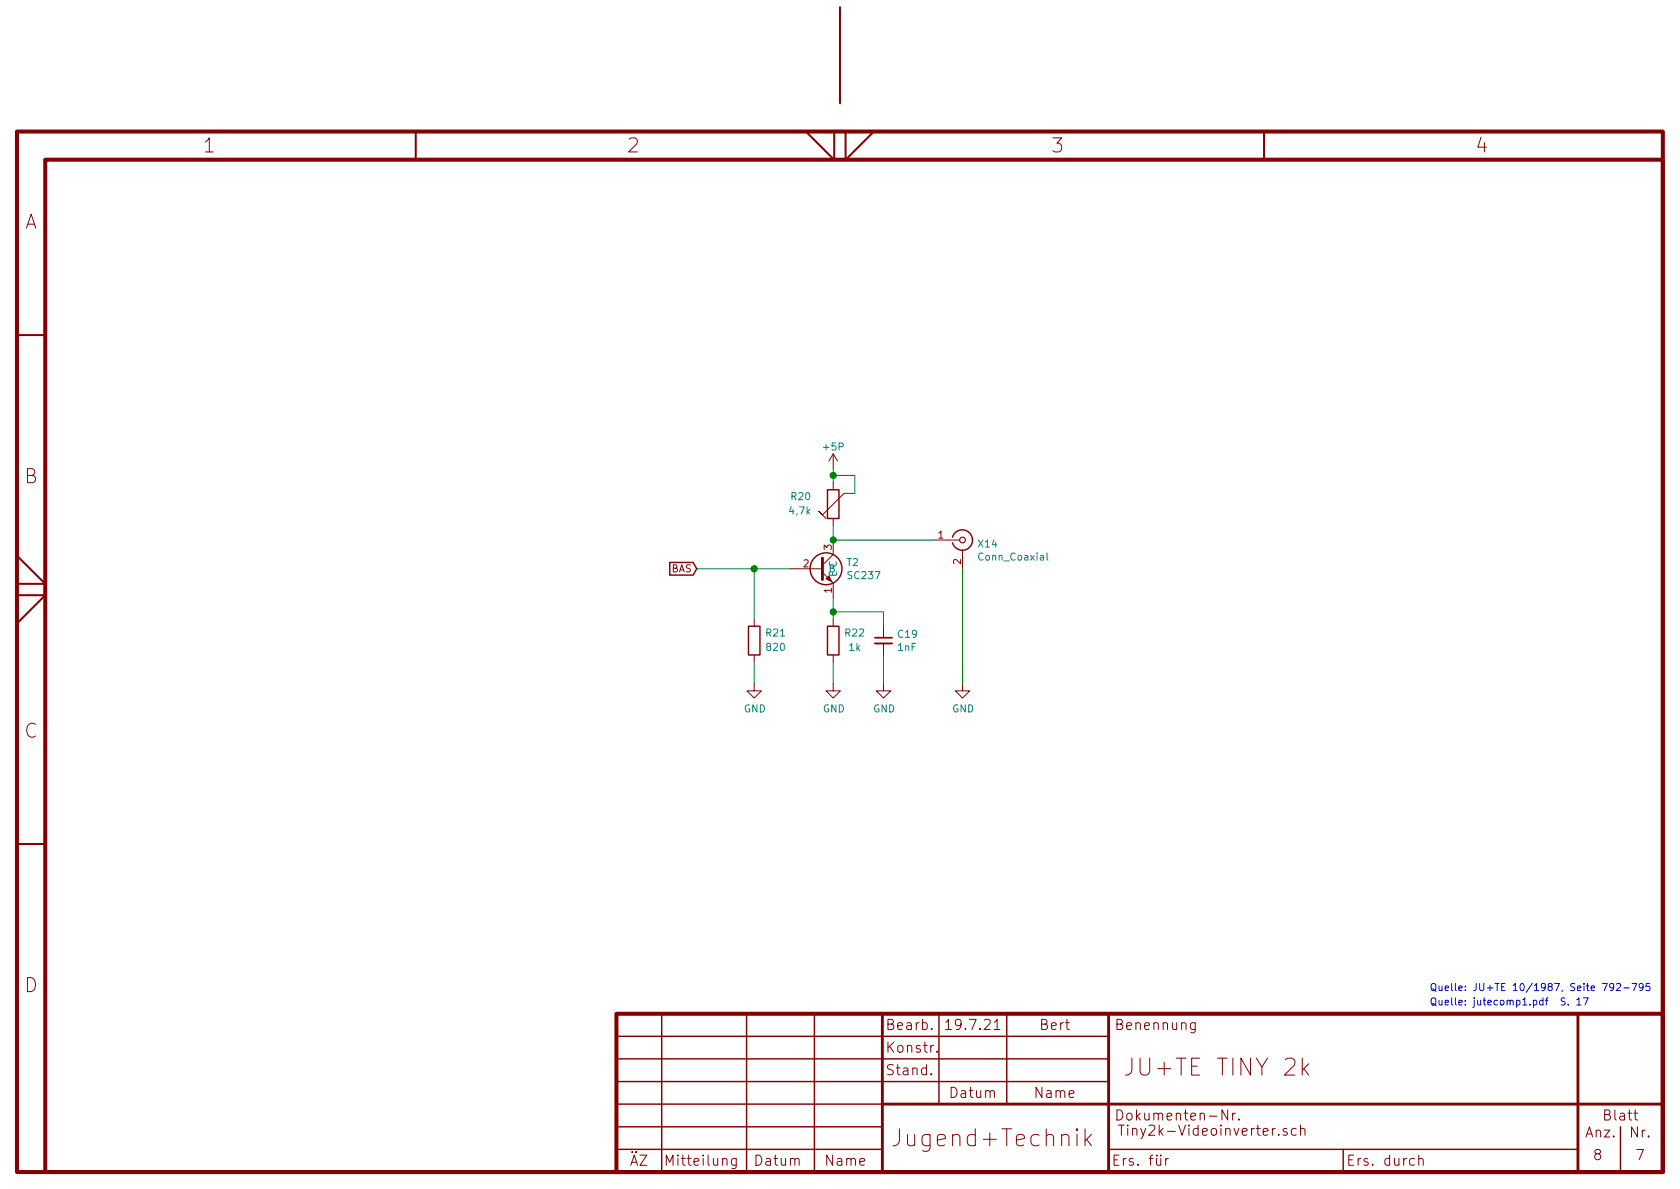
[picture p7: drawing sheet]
<svg xmlns="http://www.w3.org/2000/svg" width="297mm" height="210mm" viewBox="0 0 297 210" stroke-linecap="round" stroke-linejoin="round" font-family="sans-serif">
<path d="M3 23.3h291v184h-291zM8 28.2h286v179.1h-286zM109 179.3h185v28h-185z" fill="none" stroke="#840000" stroke-width=".71"/>
<path d="M148.5 1.3v17M73.5 23.3v4.9M142.5 23.3l5 5v-5M149.5 23.3v5l5-5M223.5 23.3v5M3 59.3h5M3 98.3l5 4.9h-5M3 105.3h5l-5 5M3 149.2h5" fill="none" stroke="#840000" stroke-width=".36"/>
<g fill="none" stroke="#840000" stroke-width=".18">
<path d="M147.3 95.5v2.5l-1.9 1.9M147.3 80.3v2.5M147.3 85.3v1.3M147.3 91.7v1.3M147.3 80.3l-.7 1.2M147.3 80.3l.8 1.2M149.2 87.2l-3.8 3.9-.6-.7 1.2 1.3M165.1 95.5h4.6M170.2 97.3v3.3M133.3 109.5v1.2M133.3 115.8v1.3M139.7 100.6h5.7"/>
<path d="M145.4 101.2l1.9 1.9v2.6M147.3 109.5v1.2M147.3 115.8v1.3M156.2 110.7v2.1M156.2 113.8v2M133.3 120.9v1.3h1.3l-1.3 1.2-1.2-1.2h1.2M147.3 120.9v1.3h1.3l-1.3 1.2-1.3-1.2h1.3M156.2 120.9v1.3h1.3l-1.3 1.2-1.3-1.2h1.3M170.2 120.9v1.3h1.2l-1.2 1.2-1.3-1.2h1.3M164.6 189.9l.1 .1-.1 .1v-.2v.2M164.7 181.9v.2l-.1-.1 .1-.1v.2M165.7 185.9v.2"/>
<path d="M167.2 180.8l.5-.5v1.8M167.2 182.1h1M175.8 182.1h1M191.8 199.6v3M211.3 180.8v1.5a.5 .5 0 0 1-.8 .3M211.3 180.9l-.5-.1-.3 .4v.7l.3 .2 .5-.1M217.1 196.3v1.8l-1-1.8v1.8M217.9 196.8v1.3M218.4 196.8l-.3 .1-.2 .3M219 197.9v.2M227.5 199.6l-.4-.1-.3 .3 .1 .3 .6 .1 .1 .2-.1 .3-.1 .1-.6-.1M229.2 199.6l-.5-.1-.4 .4 .1 .7 .3 .2 .5-.1"/>
<path d="M229.9 199.7a.45 .45 0 0 1 .8 .1v1M229.9 199v1.8M230.3 187.1v3M230.5 189l.9 1.1M231.4 188.1l-1.1 1.1M130.2 204.8v1.5a.49 .49 0 0 1-.8 .3M130.2 204.9l-.2-.1a.56 .56 0 0 0-.7 .4v.5a.56 .56 0 0 0 .7 .4l.2-.1M192.1 201.5l.9 1.1M193 200.6l-1.2 1.1M206.1 204.8v1.3M206.6 204.8l-.3 .1-.2 .3M226.1 200.6v.2"/>
<path d="M250.9 205l.2-.2 .4 .1 .1 1.2M250.9 204.3v1.8"/>
</g>
<g fill="none" stroke="#840000" stroke-width=".25">
<path d="M118.4 99.5h4.2l.6 1.1-.6 1.1h-4.2zM146.3 86.6h2v5.1h-2zM168.4 95a1.8 1.8 0 0 1 2.7-1 1.8 1.8 0 0 1 .1 2.9 1.8 1.8 0 0 1-2.8-.9M132.3 110.7h2.1v5.1h-2.1zM146.3 110.7h2v5.1h-2zM117 179.3v28M132 179.3v28M144 179.3v28M166 179.3v15.9M178 179.3v15.9M109 183.3h87M109 187.2h87"/>
<path d="M109 191.3h87M109 199.3h47M109 195.2h47M286.5 199.3v8M109 203.2h47M196 203.2h83M237.5 203.2v4.1"/>
<circle cx="146" cy="100.6" r="2.82"/>
</g>
<path d="M145.4 98.7v3.8M156 179.3v28M196 179.3v28M279 179.3v28M156 195.2h138" fill="none" stroke="#840000" stroke-width=".51"/>
<path d="M146 102.4l.6-.6 .5 1.1z" fill="#840000" stroke="#840000" stroke-width=".18"/>
<path d="M154.7 113.8h3" fill="none" stroke="#840000" stroke-width=".33"/>
<path d="M154.7 112.8h3" fill="none" stroke="#840000" stroke-width=".3"/>
<circle cx="170.2" cy="95.5" r=".51" fill="none" stroke="#840000" stroke-width=".2"/>
<path d="M185.1 97.8v1.1l.2 .2" fill="none" stroke="#008484" stroke-width=".18"/>
<path d="M147.3 93v2.5h17.8M147.3 82.8v2.5M147.3 84.1h3.8v3.1h-1.9M123.2 100.6h16.5M133.3 100.6v8.9M133.3 117.1v3.8M147.3 108.2h8.9v2.5M147.3 105.7v3.8M147.3 117.1v3.8M156.2 115.8v5.1M170.2 100.6v20.3" fill="none" stroke="#008400" stroke-width=".18"/>
<path d="M276.7 176.5l-.4-.1-.2 .2v.3l.5 .3 .1 .3-.2 .2h-.5M277.3 177.6v.1M278.8 176.8l.4-.4v1.3M278.8 177.7h.7M280 176.4h.8l-.6 1.3M283.3 173.9h.9l-.6 1.3M285.3 174.5l-.2 .2h-.3l-.2-.2 .1-.5 .1-.1h.3l.2 .3a.97 .97 0 0 1-.2 .9l-.4 .1M285.8 174l.5-.1 .2 .4v.2l-.8 .7h.8M287.1 174.7h1M288.5 173.9h.9l-.6 1.3M290.5 174.5l-.2 .2-.4-.1-.1-.1 .1-.5 .1-.1h.3l.2 .3a.97 .97 0 0 1-.2 .9l-.4 .1M291.7 173.9h-.6l-.1 .6 .5-.1 .2 .2v.3l-.2 .3-.5-.1" fill="none" stroke="#0000c2" stroke-width=".18"/>
<g fill="#008400" stroke="#008400" stroke-width=".25">
<circle cx="147.3" cy="84.1" r=".51"/>
<circle cx="147.3" cy="108.2" r=".51"/>
<circle cx="133.4" cy="100.6" r=".51"/>
<circle cx="147.3" cy="95.5" r=".51"/>
</g>
<g font-size="4.2" fill="#840000">
<text x="198.5" y="190.3">JU+TE TINY 2k</text>
<text x="159" y="202.8">Jugend+Technik</text>
</g>
<g font-size="3.5" fill="#840000">
<text x="36" y="27">1</text>
<text x="111" y="27">2</text>
<text x="186" y="27">3</text>
<text x="261" y="27">4</text>
<text x="4.3" y="40.5">A</text>
<text x="4.3" y="85.5">B</text>
<text x="4.3" y="130.5">C</text>
<text x="4.3" y="175.5">D</text>
</g>
<g font-size="2.5" fill="#840000">
<text x="156.5" y="182.1">Bearb.</text>
<text x="167.8" y="182.1">19.7.21</text>
<text x="184" y="182.1">Bert</text>
<text x="197" y="182.1">Benennung</text>
<text x="156.5" y="190.1">Stand.</text>
<text x="156.5" y="186.2">Konstr.</text>
<text x="168.1" y="194.2">Datum</text>
<text x="183.1" y="194.2">Name</text>
<text x="197" y="198.1">Dokumenten-Nr.</text>
<text x="197.5" y="200.8">Tiny2k-Videoinverter.sch</text>
<text x="280.4" y="201.1">Anz.</text>
<text x="283.7" y="198.1">Blatt</text>
<text x="288.3" y="201.1">Nr.</text>
<text x="111.3" y="206.1">ÄZ</text>
<text x="118.1" y="206.1">Mitteilung</text>
<text x="133.6" y="206.1">Datum</text>
<text x="146.1" y="206.1">Name</text>
<text x="196.5" y="206.1">Ers. für</text>
<text x="238" y="206.1">Ers. durch</text>
<text x="281.8" y="205.2">8</text>
<text x="289.3" y="205.2">7</text>
</g>
<g font-size="1.8" fill="#008484">
<text x="145.7" y="79.7">+5P</text>
<text x="140" y="88.4">R20</text>
<text x="139.7" y="91">4,7k</text>
<text x="146.4" y="101.2">B</text>
<text x="149.8" y="100.1">T2</text>
<text x="173" y="96.8">X14</text>
<text x="173.3" y="99.1">Conn_Coaxial</text>
<text x="150" y="102.4">SC237</text>
<text x="135.5" y="112.6">R21</text>
<text x="149.5" y="112.6">R22</text>
<text x="158.8" y="112.8">C19</text>
<text x="135.7" y="115.1">820</text>
<text x="150.2" y="115.1">1k</text>
<text x="158.8" y="115.1">1nF</text>
<text x="131.5" y="126">GND</text>
<text x="145.5" y="126">GND</text>
<text x="154.4" y="126">GND</text>
<text x="168.4" y="126">GND</text>
</g>
<g font-size="1.8" fill="#840000">
<text x="165.9" y="95.2">1</text>
<text x="118.7" y="101.2">BAS</text>
<text x="142.1" y="100.3">2</text>
<text x="147.1" y="97.3" transform="rotate(-90 147.1 97.3)">3</text>
<text x="169.9" y="99.8" transform="rotate(-90 169.9 99.8)">2</text>
<text x="147.1" y="104.9" transform="rotate(-90 147.1 104.9)">1</text>
</g>
<g font-size="1.8" fill="#0000c2">
<text x="252.7" y="177.8">Quelle: jutecomp1.pdf S. 17</text>
<text x="252.7" y="175.3">Quelle: JU+TE 10/1987, Seite 792-795</text>
</g>
</svg>
